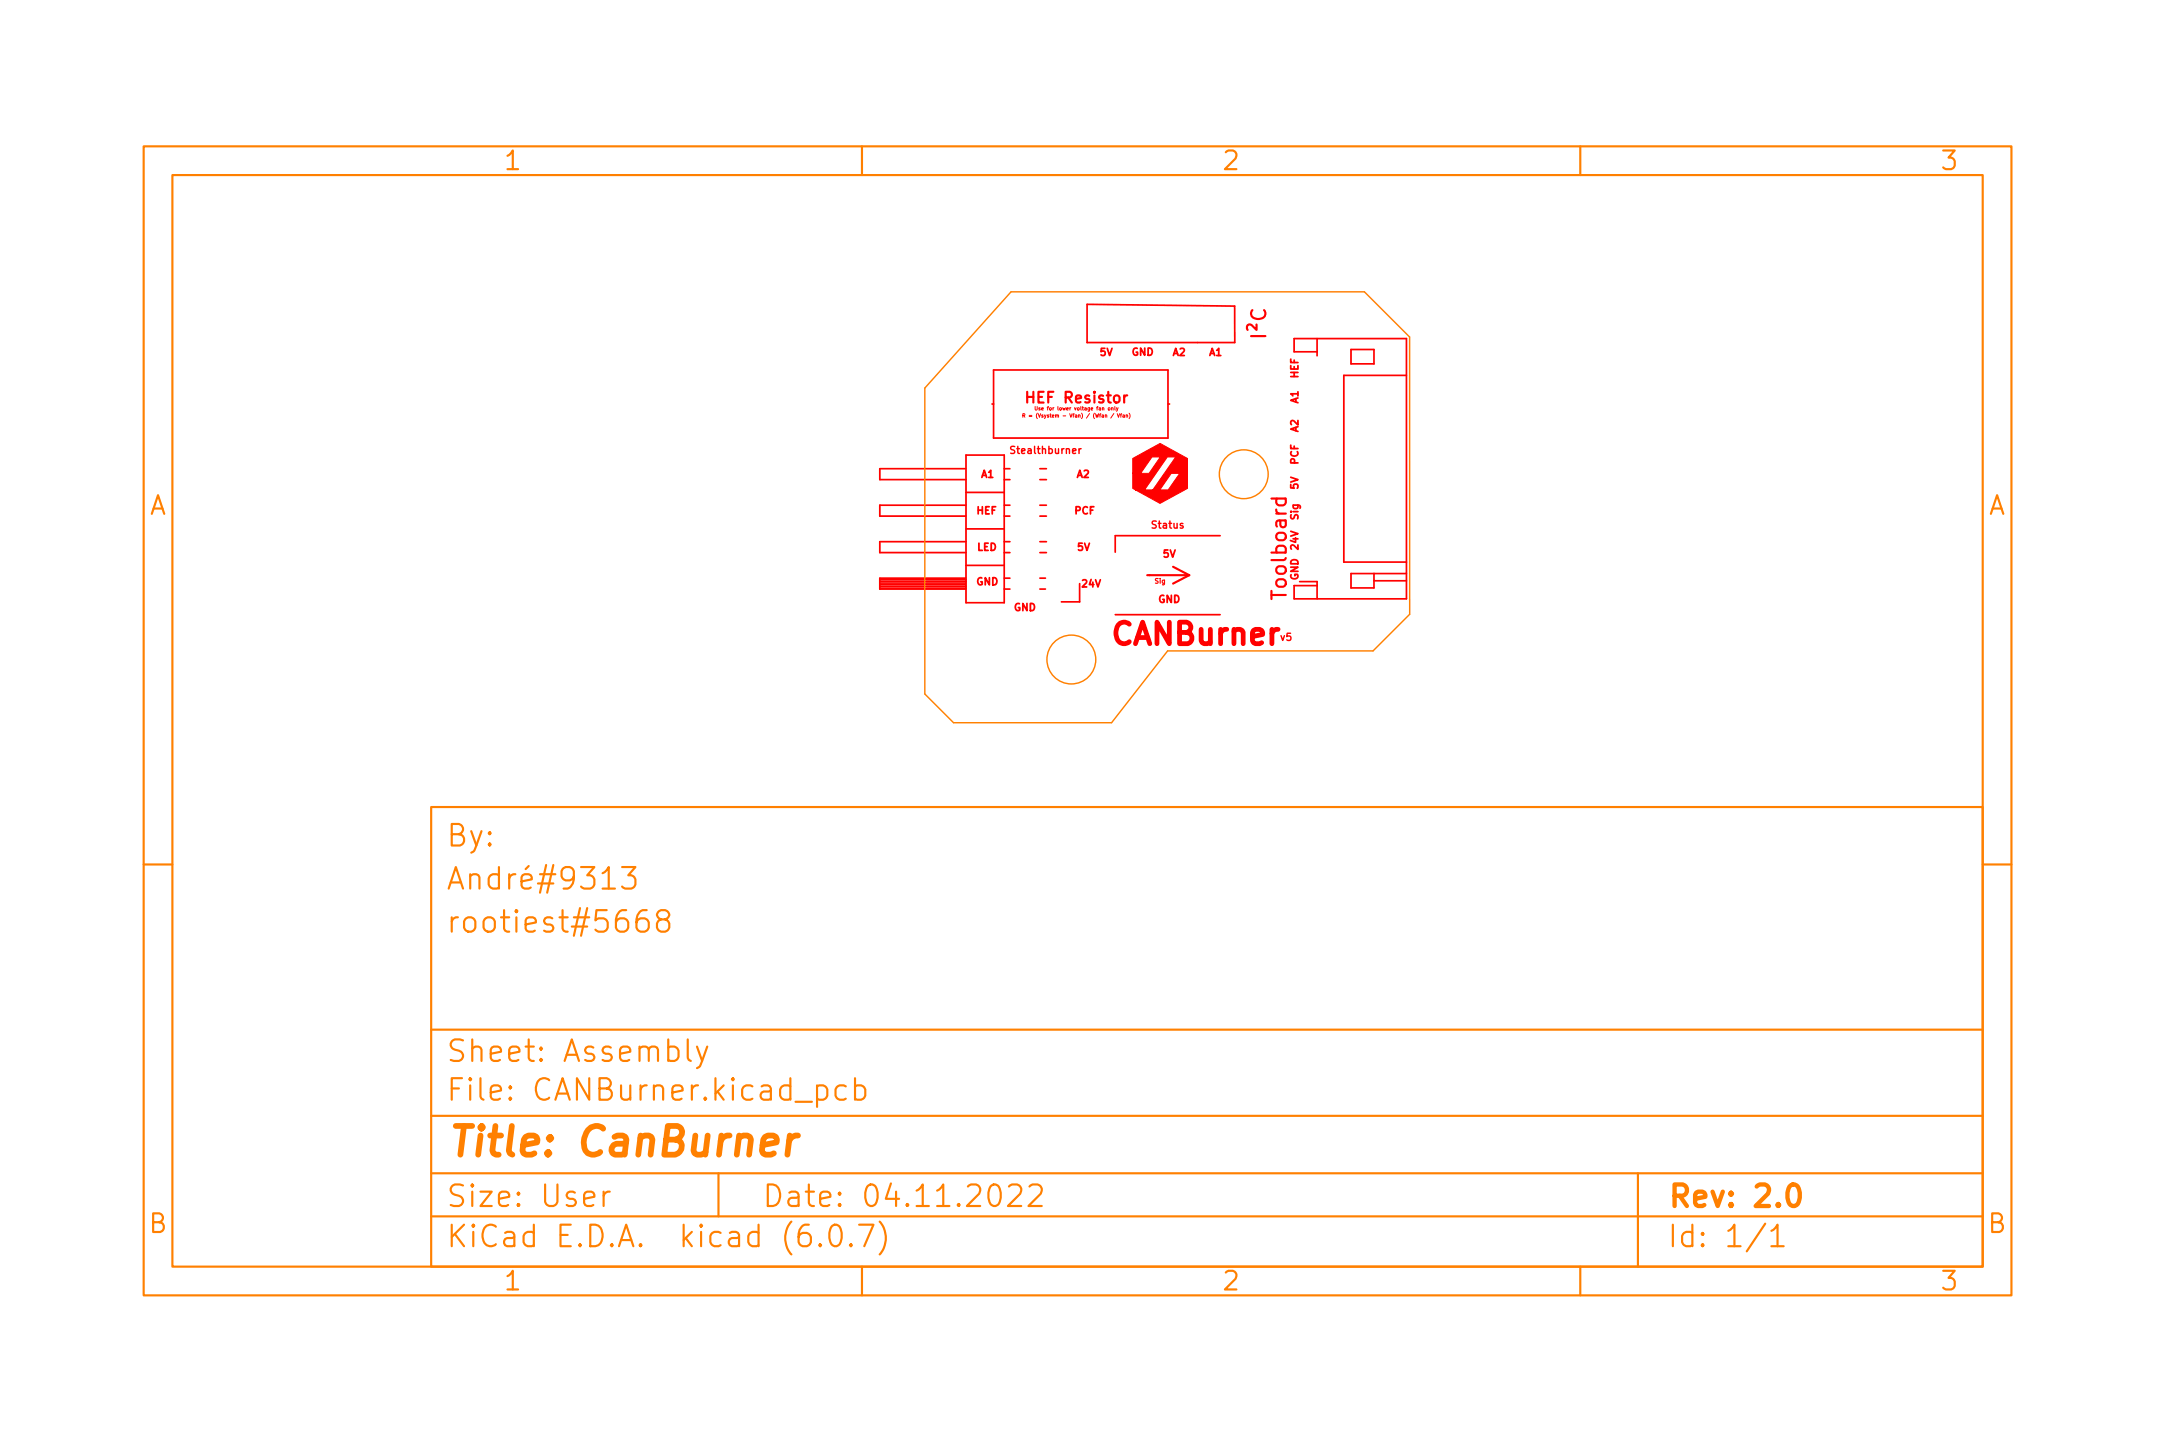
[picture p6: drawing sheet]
<svg xmlns="http://www.w3.org/2000/svg" width="150mm" height="100mm" viewBox="0 0 150 100" stroke-linecap="round" stroke-linejoin="round" font-family="sans-serif">
<g fill="none" stroke="#f00" stroke-width=".07">
<path d="M71.2 28.9h.1v-.1h-.1v.3M71.3 28.9v.2M71.6 28.9h.2M71.6 29h.2M72.1 28.3v.3l.1-.1v-.2M72.4 28.4h-.1l.1 .1h-.1M77.6 28.3v.3M77.7 28.4l.1 .2M77.8 28.4l-.1 .2M78 28.9h.1M78.1 28.8l-.1 .3M78.2 28.9h.1v.2h-.1v-.1l.1-.1"/>
<path d="M78.4 28.9h.1v.2M78.4 28.9v.2M78.6 28.8l.1 .1-.1 .2"/>
</g>
<path d="M81.7 39.5l1.1 .5M79.9 40h2.9M82.8 40l-1.1 .6" fill="none" stroke="#f00" stroke-width=".15"/>
<g fill="none" stroke="#f00" stroke-width=".12">
<path d="M67.2 32.6h-6v.8h6M67.2 35.2h-6v.7h6M67.2 39.4h2.7M67.2 37.7h-6v.8h6M67.2 31.7h2.7v10.3h-2.7zM67.2 34.3h2.7M67.2 36.8h2.7M69 28.1h.2M69.2 25.8h12.1v4.7h-12.1zM69.9 33.4h.4M69.9 35.2h.4M69.9 35.9h.4"/>
<path d="M69.9 32.6h.4M69.9 37.7h.4M69.9 38.5h.4M72.4 33.4h.4M72.4 35.2h.4M72.4 35.9h.4M72.4 32.6h.4M72.4 37.7h.4M72.4 38.5h.4M75.7 21.2l10.2 .1v2.5h-10.2zM81.3 28.1h.1M84.9 37.3h-7.3v1.1"/>
<path d="M91.7 23.6v1.2M91.7 24.5h-1.6v-.9h7.8v18.1h-7.8v-.9h1.6M94 24.3h1.6v1h-1.6zM95.6 39.9v1h-1.6v-1h3.9M97.9 26.1h-4.4v13h4.4M61.2 40.8h6M61.2 41h6M61.2 40.6h6M61.2 40.7h6M61.2 40.5h6M61.2 40.4h6M67.2 40.3h-6v.7h6"/>
<path d="M69.9 40.3h.4M69.9 41h.4M72.4 40.3h.4M72.4 41h.4M75.2 40.6v1.3h-1.3M77.6 42.8h7.3M90.5 40.5h1.2v1.2M95.6 40.4h2.3"/>
</g>
<path d="M78.8 31.9l1.7-.9a.29 .29 0 0 1 .5 0l1.7 .9v2.1l-1.9 1-1.8-.9h2.3l.8-1.1h-.6l-.8 1.1h-.5l1.6-2.3h-.5l-1.6 2.3h-.7l-.2-.1v-1h1.2l.8-1.2h-.6l-.8 1.2h-.6z" fill="#f00" stroke="#f00" stroke-width=".07"/>
<g fill="none" stroke="#ff8000" stroke-width=".15">
<path d="M10 10.2h130v80h-130zM12 12.2h126v76h-126zM60 10.2v2M110 10.2v2M30 56.2h108v32h-108zM10 60.2h2M30 77.7h108M30 71.7h108M43.3 60.4h.9l-.5 .5a.41 .41 0 0 1 .5 .3v.4l-.1 .2-.6 .1-.2-.2M45 63.4a.59 .59 0 0 0-.7 .6v.6l.1 .2 .5 .1 .2-.2 .1-.5-.2-.2-.4-.1-.3 .3M46 64l-.3-.3 .1-.2 .2-.1h.4a.31 .31 0 0 1 .2 .4 .31 .31 0 0 1-.3 .2l-.4 .1-.2 .2v.3l.3 .3 .4-.1 .2-.2-.1-.4-.2-.2M47.9 72.4v1.3l.2 .2"/>
<path d="M48.5 72.9l.4 1M49.2 72.9l-.5 1.3-.2 .2M56.9 75.6h.4l.3 .3v.4l-.2 .2-.1 .1-.4-.1M56.9 75.6v1.5M58.9 75.6h-.5l-.2 .3v.4l.1 .2 .1 .1 .5-.1M59.5 75.6h.4l.3 .3v.4l-.1 .2-.2 .1-.4-.1M59.5 75.1v1.5M138 60.2h2M30 84.7h108M30 81.7h108M42 83v1M42.4 83a.38 .38 0 0 0-.4 .3"/>
<path d="M50 81.7v3M57.1 86.6l.1 .1-.1 .1-.1-.1 .1-.1v.2M57.9 85.3a.36 .36 0 0 1 .6 .3 .88 .88 0 0 1-.3 1.2 .38 .38 0 0 1-.4-.3 1.17 1.17 0 0 1 .1-1.2zM59.2 86.6l.1 .1-.1 .1v-.1v-.1v.2M59.8 85.3h1l-.6 1.5M60 88.2v2M61.2 85.1a1.72 1.72 0 0 1 0 2.2M70.2 82.6l.2-.1h.4a.41 .41 0 0 1 .2 .6l-.8 .9h.9M71.7 82.6l.2-.1h.3a.41 .41 0 0 1 .2 .6l-.8 .9h.9M110 88.2v2M114 81.7v6.5M122.9 85.2l-1.3 1.9"/>
<path d="M123.3 85.7l.4-.4v1.5M123.3 86.8h.9"/>
</g>
<path d="M124.6 82.5a.36 .36 0 0 1 .6 .3 .88 .88 0 0 1-.3 1.2 .38 .38 0 0 1-.4-.3 1.17 1.17 0 0 1 .1-1.2z" fill="none" stroke="#ff8000" stroke-width=".3"/>
<path d="M55 79.1l-.2 1.3M55.5 79.1a.59 .59 0 0 0-.6 .3" fill="none" stroke="#ff8000" stroke-width=".4"/>
<g fill="none" stroke="#ff8000" stroke-width=".1">
<path d="M70.4 20.3h24.6l3.1 3.2v19.3l-2.5 2.5h-14.3l-3.9 5h-11l-2-2v-21.3z"/>
<circle cx="86.6" cy="33" r="1.7"/>
<circle cx="74.6" cy="45.9" r="1.7"/>
</g>
<text font-size="2.8" fill="#ff8000" x="31" y="80.5">Title: CanBurner</text>
<text font-size="2.1" fill="#f00" x="77.6" y="44.9">CANBurner</text>
<g font-size="2.1" fill="#ff8000">
<text x="31" y="58.9">By:</text>
<text x="31" y="64.9">rootiest#5668</text>
<text x="31" y="61.9">André#9313</text>
<text x="31" y="76.6">File: CANBurner.kicad_pcb</text>
<text x="31" y="73.9">Sheet: Assembly</text>
<text x="31" y="86.8">KiCad E.D.A. kicad (6.0.7)</text>
<text x="31" y="84">Size: User</text>
<text x="53" y="84">Date: 04.11.2022</text>
<text x="116" y="84">Rev: 2.0</text>
<text x="116" y="86.8">Id: 1/1</text>
</g>
<g font-size="1.8" fill="#ff8000">
<text x="35" y="11.8">1</text>
<text x="85" y="11.8">2</text>
<text x="135" y="11.8">3</text>
<text x="10.3" y="35.8">A</text>
<text x="138.4" y="35.8">A</text>
<text x="10.3" y="85.8">B</text>
<text x="35" y="89.8">1</text>
<text x="85" y="89.8">2</text>
<text x="135" y="89.8">3</text>
<text x="138.4" y="85.8">B</text>
</g>
<g font-size="1.4" fill="#f00">
<text x="88.1" y="23.4" transform="rotate(-90 88.1 23.4)">I²C</text>
<text x="89.5" y="41.5" transform="rotate(-90 89.5 41.5)">Toolboard</text>
</g>
<text font-size="1" fill="#f00" x="71.7" y="28.1">HEF Resistor</text>
<g font-size=".7" fill="#f00">
<text x="76.6" y="24.8">5V</text>
<text x="78.8" y="24.8">GND</text>
<text x="81.6" y="24.8">A2</text>
<text x="84.2" y="24.8">A1</text>
<text x="90.4" y="28.1" transform="rotate(-90 90.4 28.1)">A1</text>
<text x="90.4" y="26.3" transform="rotate(-90 90.4 26.3)">HEF</text>
<text x="68" y="35.8">HEF</text>
<text x="68.3" y="33.3">A1</text>
<text x="70.5" y="31.6">Stealthburner</text>
<text x="74.8" y="35.8">PCF</text>
<text x="75" y="33.3">A2</text>
<text x="90.4" y="34.1" transform="rotate(-90 90.4 34.1)">5V</text>
<text x="90.4" y="32.3" transform="rotate(-90 90.4 32.3)">PCF</text>
<text x="90.4" y="30.1" transform="rotate(-90 90.4 30.1)">A2</text>
<text x="68" y="40.7">GND</text>
<text x="68" y="38.3">LED</text>
<text x="75" y="38.3">5V</text>
<text x="75.3" y="40.9">24V</text>
<text x="80.2" y="36.8">Status</text>
<text x="80.6" y="42">GND</text>
<text x="81" y="38.8">5V</text>
<text x="90.4" y="40.4" transform="rotate(-90 90.4 40.4)">GND</text>
<text x="90.4" y="38.3" transform="rotate(-90 90.4 38.3)">24V</text>
<text x="90.4" y="36.2" transform="rotate(-90 90.4 36.2)">Sig</text>
<text x="70.6" y="42.5">GND</text>
<text x="89.1" y="44.6">v5</text>
</g>
<text font-size=".5" fill="#f00" x="80.4" y="40.6">Sig</text>
<g font-size=".3" fill="#f00">
<text x="72" y="29.1">R = (Vsystem - Vfan) / (Wfan / Vfan)</text>
<text x="72.5" y="28.6">Use for lower voltage fan only</text>
</g>
</svg>
